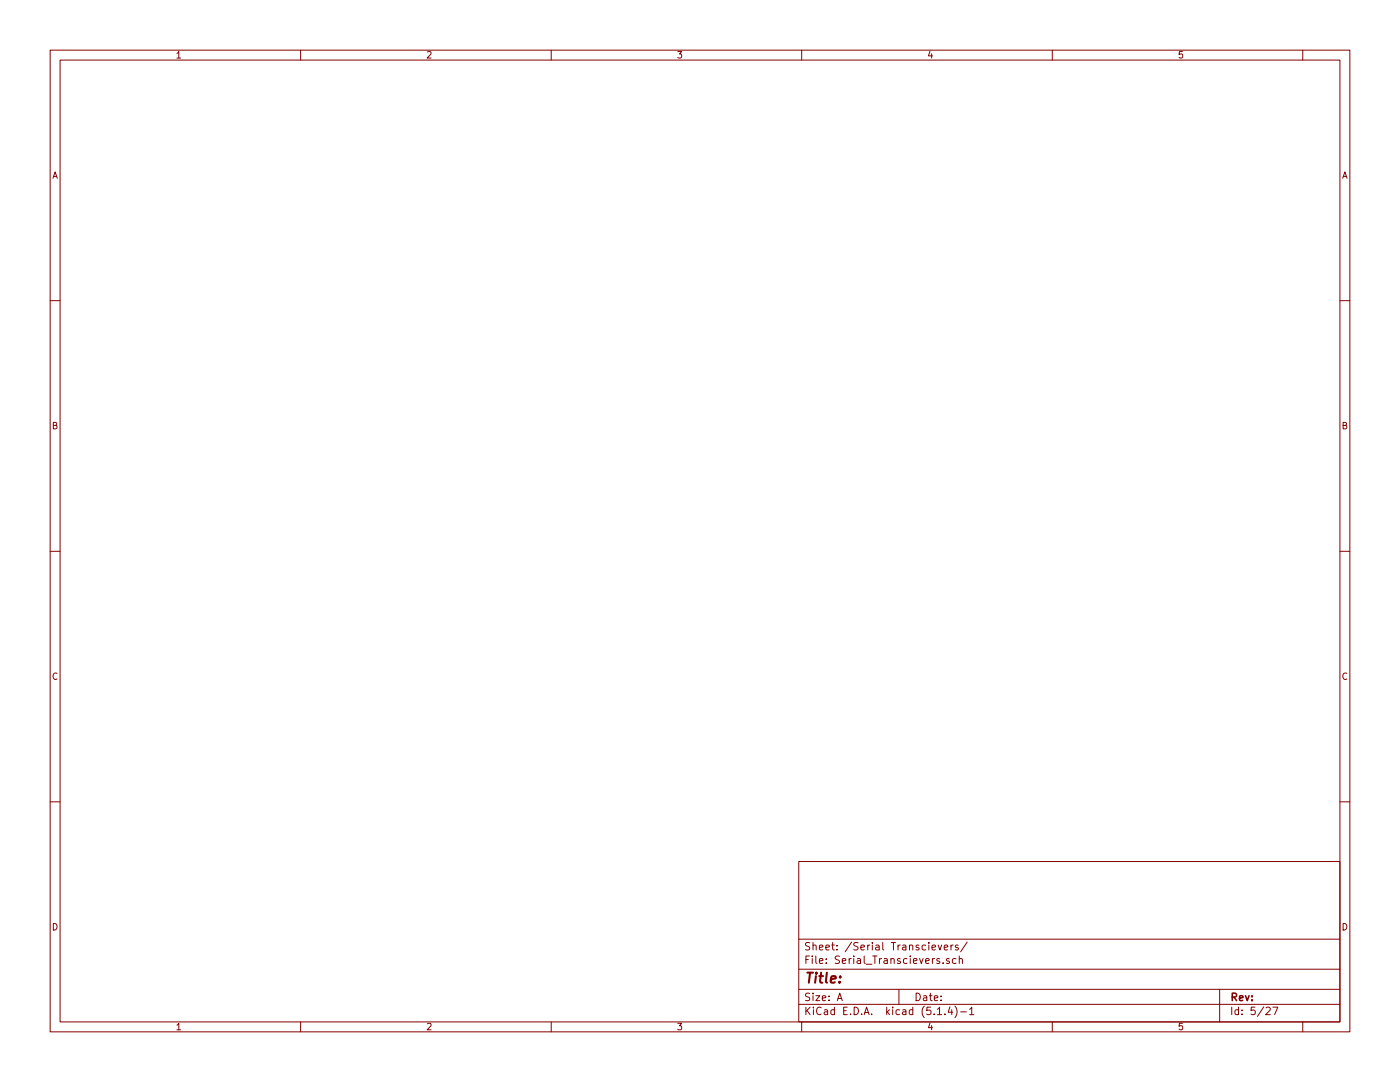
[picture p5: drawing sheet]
<svg xmlns="http://www.w3.org/2000/svg" width="279mm" height="216mm" viewBox="0 0 279 216" stroke-linecap="round" stroke-linejoin="round" font-family="sans-serif">
<g fill="none" stroke="#840000" stroke-width=".2">
<path d="M10 10h259.4v195.9h-259.4zM12 12h255.4v191.9h-255.4zM60 10v2M110 10v2M160 10v2M210 10v2M260 10v2M10 60h2M267.4 60h2M10 110h2M267.4 110h2M10 160h2"/>
<path d="M267.4 160h2M159.4 171.9h108v32h-108zM159.4 197.4h108M159.4 193.4h108M159.4 187.4h108M167.1 199.7l.5-1.5 .5 1.5M167.2 199.2h.8M179.4 197.4v3M187.2 188.6l.4 1 .3-1M188.2 192.1v.2M188.4 189.1l.8-.2-.1-.3h-.5l-.2 .2 .1 .7h.6M189.4 191.3h-.3l-.2 .2 .1 .2 .4 .1v.4h-.5"/>
<path d="M189.8 188.6v1M190.2 188.6l-.4 .2M190.8 191.3h-.4l-.3 .2v.6l.3 .2 .4-.1M191.2 188.6h-.3l-.2 .2v.2l.5 .1v.4h-.5M191.4 191.4l.2-.1h.4l.1 1M191.4 190.8v1.5M193 188l-1.3 1.9M243.4 197.4v6.5M60 203.9v2M110 203.9v2M159.4 200.4h108M160 203.9v2"/>
<path d="M187.1 202.5h.8M188.6 202.3v.2M189.6 200.9l-.4 1.1h.9M189.9 201.5v1M190.6 200.8a1.71 1.71 0 0 1 0 2.2M191.7 201.9h1.2M193.5 201.4l.4-.4v1.5M193.5 202.5h.9M210 203.9v2M252.7 201.1l.5-.1 .3 .4-.9 1.1h.9M254 201h1l-.6 1.5M260 203.9v2"/>
</g>
<text font-size="2.8" fill="#840000" x="160.4" y="196.2">Title:</text>
<g font-size="2.1" fill="#840000">
<text x="160.4" y="189.6">Sheet: /Serial Transcievers/</text>
<text x="160.4" y="192.3">File: Serial_Transcievers.sch</text>
<text x="160.4" y="202.5">KiCad E.D.A. kicad (5.1.4)-1</text>
<text x="160.4" y="199.7">Size: A</text>
<text x="182.4" y="199.7">Date:</text>
<text x="245.4" y="199.7">Rev:</text>
<text x="245.4" y="202.5">Id: 5/27</text>
</g>
<g font-size="1.8" fill="#840000">
<text x="35" y="11.6">1</text>
<text x="85" y="11.6">2</text>
<text x="135" y="11.6">3</text>
<text x="185" y="11.6">4</text>
<text x="235" y="11.6">5</text>
<text x="10.4" y="35.6">A</text>
<text x="267.8" y="35.6">A</text>
<text x="10.4" y="85.6">B</text>
<text x="267.8" y="85.6">B</text>
<text x="10.4" y="135.6">C</text>
<text x="267.8" y="135.6">C</text>
<text x="10.4" y="185.6">D</text>
<text x="267.8" y="185.6">D</text>
<text x="35" y="205.5">1</text>
<text x="85" y="205.5">2</text>
<text x="135" y="205.5">3</text>
<text x="185" y="205.5">4</text>
<text x="235" y="205.5">5</text>
</g>
</svg>
